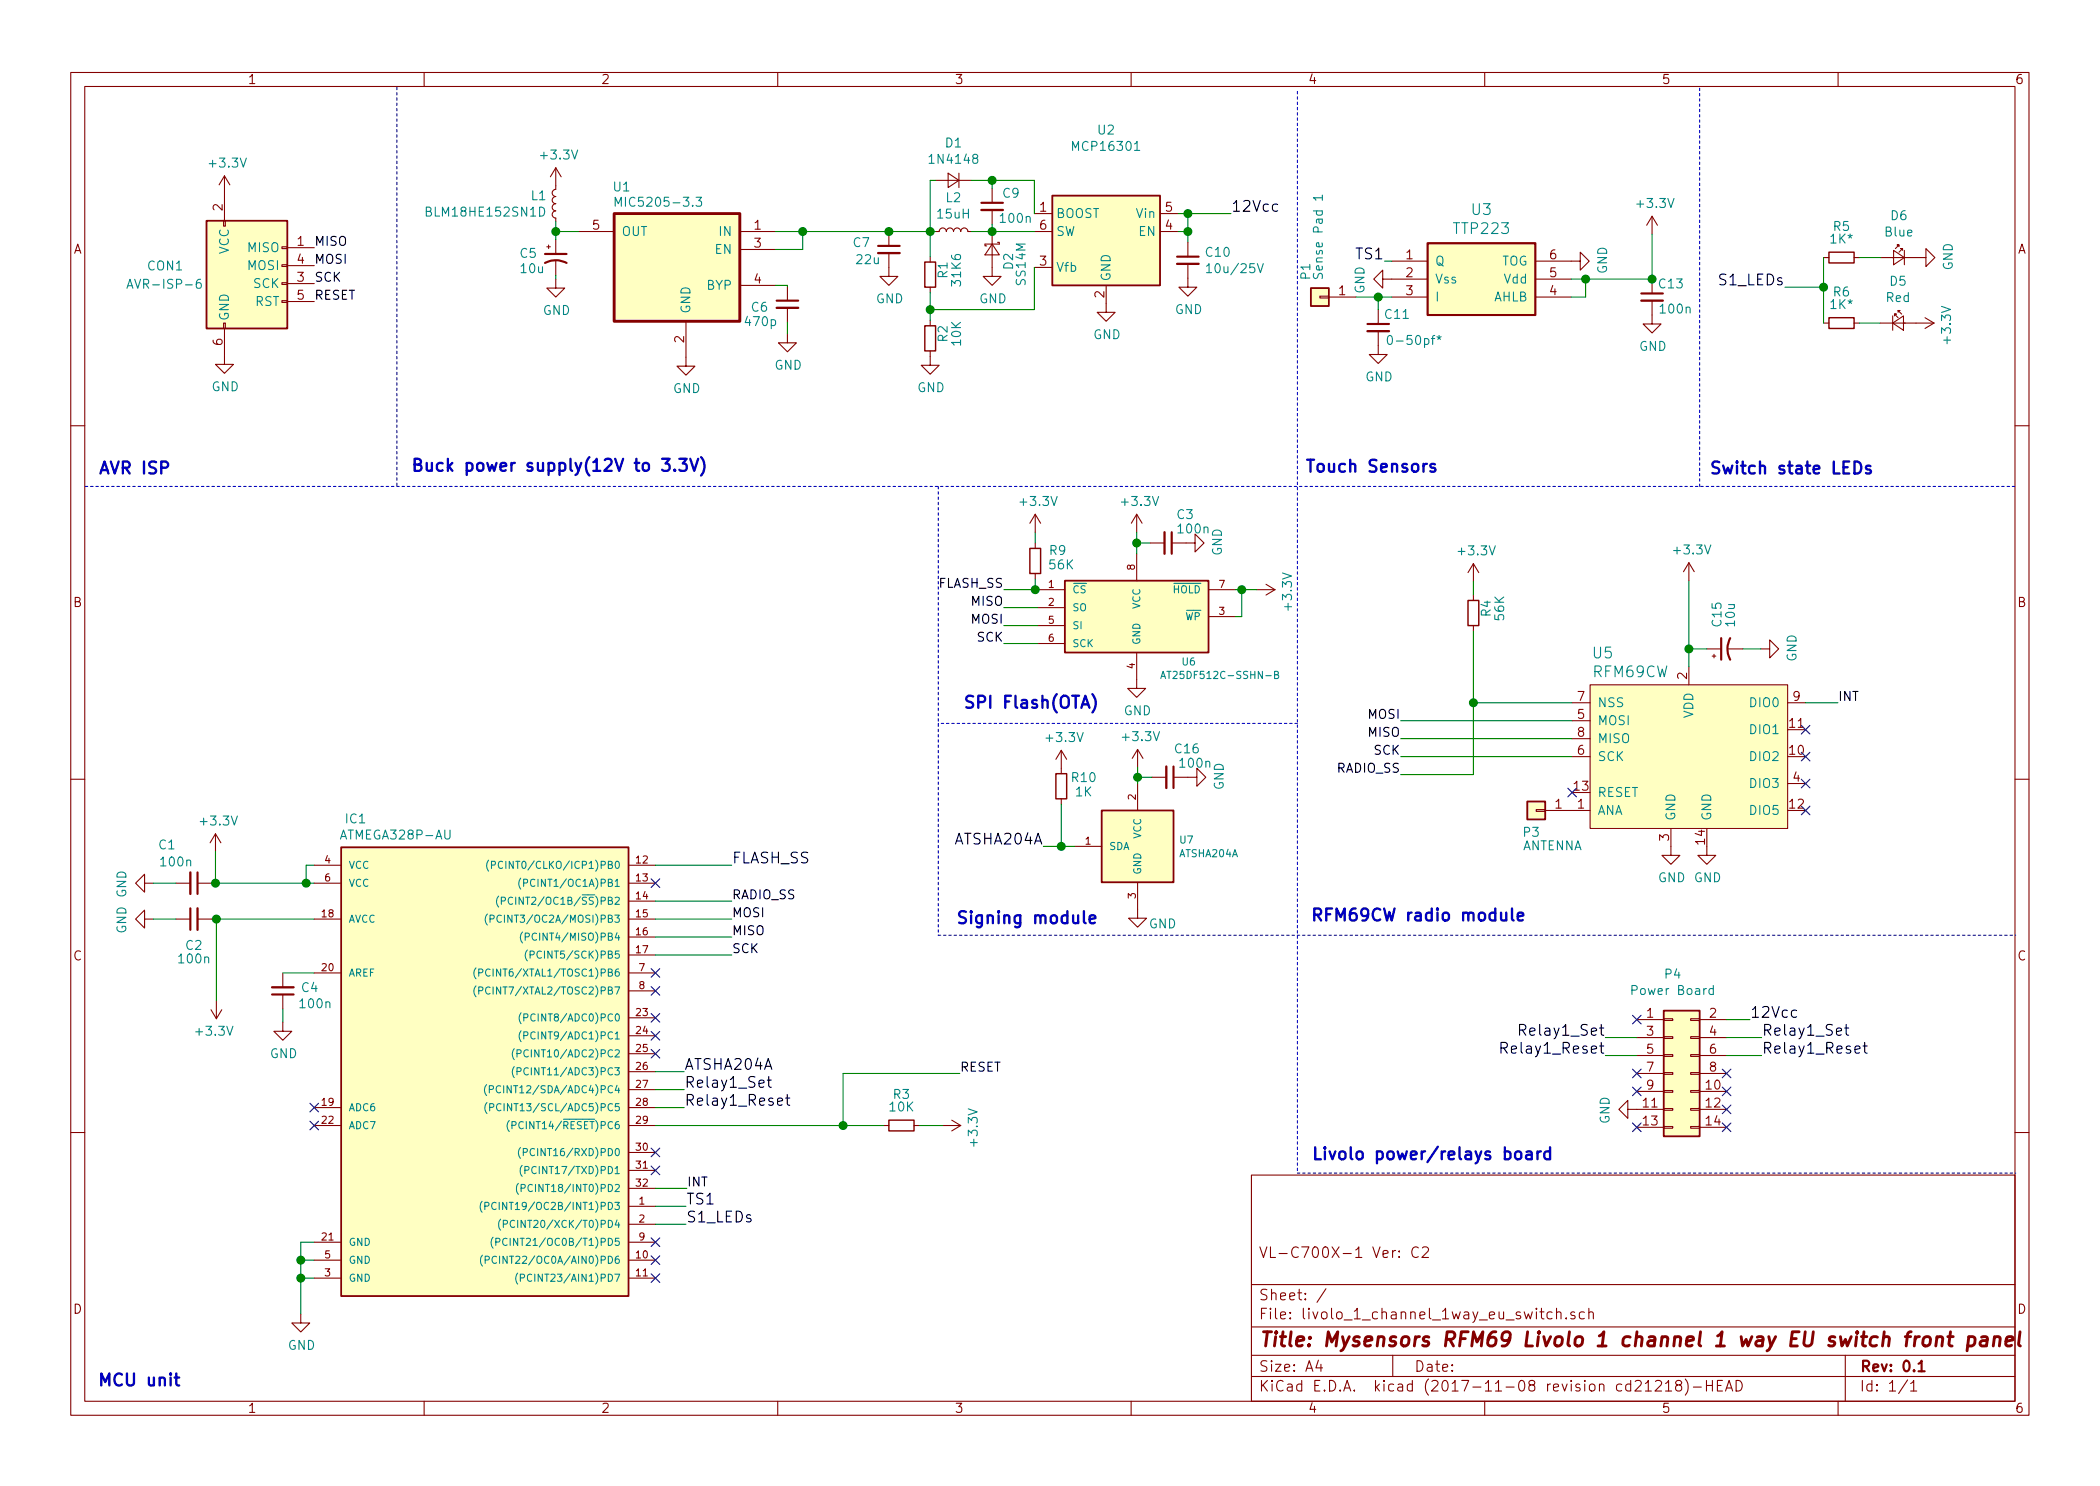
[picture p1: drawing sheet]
EESchema Schematic File Version 4
EELAYER 26 0
EELAYER END
$Descr A4 11693 8268
encoding utf-8
Sheet 1 1
Title "Mysensors RFM69 Livolo 1 channel 1 way EU switch front panel"
Date ""
Rev "0.1"
Comp ""
Comment1 "VL-C700X-1 Ver: C2"
Comment2 ""
Comment3 ""
Comment4 ""
$EndDescr
$Comp
L livolo_1_channel_1way_eu_switch-archive:ATMEGA328P-AU IC1
U 1 1
P 2650 5910
F 0 "IC1" H 1980 7270 50  0000 C CNN
F 1 "ATMEGA328P-AU" H 2205 7180 50  0000 C CNN
F 2 "Housings_QFP:TQFP-32_7x7mm_Pitch0.8mm" H 2700 7185 50  0001 C CIN
F 3 "" H 2650 5910 50  0000 C CNN
	1    2650 5910
	1    0    0    -1  
$EndComp
$Comp
L livolo_1_channel_1way_eu_switch-archive:C_Small C4
U 1 1
P 1575 5510
F 0 "C4" H 1425 5495 50  0000 C CNN
F 1 "100n" H 1395 5585 50  0000 C CNN
F 2 "Capacitors_SMD:C_0402" H 1667 5419 50  0001 L CNN
F 3 "http://www.farnell.com/datasheets/1870456.pdf" H 1575 5510 50  0001 C CNN
F 4 "MC0402X104K250CT" H 1575 5510 60  0001 C CNN "Part No"
F 5 "X5R/25V" H 1575 5510 60  0001 C CNN "Rating"
F 6 "Multicomp" H 1575 5510 60  0001 C CNN "Vendor"
	1    1575 5510
	-1   0    0    1   
$EndComp
$Comp
L livolo_1_channel_1way_eu_switch-archive:GND #PWR01
U 1 1
P 1575 5685
F 0 "#PWR01" H 1575 5435 50  0001 C CNN
F 1 "GND" H 1580 5512 50  0000 C CNN
F 2 "" H 1575 5685 50  0000 C CNN
F 3 "" H 1575 5685 50  0000 C CNN
	1    1575 5685
	1    0    0    -1  
$EndComp
$Comp
L livolo_1_channel_1way_eu_switch-archive:C_Small C2
U 1 1
P 1080 5110
F 0 "C2" V 930 5110 50  0000 C CNN
F 1 "100n" V 855 5110 50  0000 C CNN
F 2 "Capacitors_SMD:C_0402" H 1172 5019 50  0001 L CNN
F 3 "http://www.farnell.com/datasheets/1870456.pdf" H 1080 5110 50  0001 C CNN
F 4 "MC0402X104K250CT" V 1080 5110 60  0001 C CNN "Part No"
F 5 "X5R/25V" V 1080 5110 60  0001 C CNN "Rating"
F 6 "Multicomp" V 1080 5110 60  0001 C CNN "Vendor"
	1    1080 5110
	0    -1   -1   0   
$EndComp
$Comp
L livolo_1_channel_1way_eu_switch-archive:C_Small C1
U 1 1
P 1080 4910
F 0 "C1" V 865 4760 50  0000 C CNN
F 1 "100n" V 960 4810 50  0000 C CNN
F 2 "Capacitors_SMD:C_0402" H 1172 4819 50  0001 L CNN
F 3 "http://www.farnell.com/datasheets/1870456.pdf" H 1080 4910 50  0001 C CNN
F 4 "MC0402X104K250CT" V 1080 4910 60  0001 C CNN "Part No"
F 5 "X5R/25V" V 1080 4910 60  0001 C CNN "Rating"
F 6 "Multicomp" V 1080 4910 60  0001 C CNN "Vendor"
	1    1080 4910
	0    1    1    0   
$EndComp
$Comp
L livolo_1_channel_1way_eu_switch-archive:GND #PWR02
U 1 1
P 855 4910
F 0 "#PWR02" H 855 4660 50  0001 C CNN
F 1 "GND" H 860 4737 50  0000 C CNN
F 2 "" H 855 4910 50  0000 C CNN
F 3 "" H 855 4910 50  0000 C CNN
	1    855  4910
	0    1    1    0   
$EndComp
$Comp
L livolo_1_channel_1way_eu_switch-archive:GND #PWR03
U 1 1
P 855 5110
F 0 "#PWR03" H 855 4860 50  0001 C CNN
F 1 "GND" H 860 4937 50  0000 C CNN
F 2 "" H 855 5110 50  0000 C CNN
F 3 "" H 855 5110 50  0000 C CNN
	1    855  5110
	0    1    1    0   
$EndComp
$Comp
L livolo_1_channel_1way_eu_switch-archive:GND #PWR04
U 1 1
P 1675 7310
F 0 "#PWR04" H 1675 7060 50  0001 C CNN
F 1 "GND" H 1680 7137 50  0000 C CNN
F 2 "" H 1675 7310 50  0000 C CNN
F 3 "" H 1675 7310 50  0000 C CNN
	1    1675 7310
	1    0    0    -1  
$EndComp
$Comp
L livolo_1_channel_1way_eu_switch-archive:R_Small R3
U 1 1
P 5020 6260
F 0 "R3" V 4845 6260 50  0000 C CNN
F 1 "10K" V 4915 6260 50  0000 C CNN
F 2 "Resistors_SMD:R_0603_HandSoldering" V 4916 6260 50  0001 C CNN
F 3 "http://www.farnell.com/datasheets/2007183.pdf" H 5020 6260 50  0001 C CNN
F 4 "CRGH0603J10K" V 5020 6260 60  0001 C CNN "Part No"
F 5 "50V/200mW" V 5020 6260 60  0001 C CNN "Rating"
F 6 "TE Connectivity" V 5020 6260 60  0001 C CNN "Vendor"
	1    5020 6260
	0    1    1    0   
$EndComp
Text Label 4075 5010 0    50   ~ 0
RADIO_SS
Text Label 4075 5110 0    50   ~ 0
MOSI
Text Label 4075 5210 0    50   ~ 0
MISO
Text Label 4075 5310 0    50   ~ 0
SCK
Text Label 3825 6610 0    50   ~ 0
INT
$Comp
L livolo_1_channel_1way_eu_switch-archive:GND #PWR05
U 1 1
P 9305 4705
F 0 "#PWR05" H 9305 4455 50  0001 C CNN
F 1 "GND" H 9310 4532 50  0000 C CNN
F 2 "" H 9305 4705 50  0000 C CNN
F 3 "" H 9305 4705 50  0000 C CNN
	1    9305 4705
	1    0    0    -1  
$EndComp
$Comp
L livolo_1_channel_1way_eu_switch-archive:GND #PWR06
U 1 1
P 9505 4705
F 0 "#PWR06" H 9505 4455 50  0001 C CNN
F 1 "GND" H 9510 4532 50  0000 C CNN
F 2 "" H 9505 4705 50  0000 C CNN
F 3 "" H 9505 4705 50  0000 C CNN
	1    9505 4705
	1    0    0    -1  
$EndComp
Text Label 7800 4005 2    50   ~ 0
MOSI
Text Label 7800 4105 2    50   ~ 0
MISO
Text Label 7800 4205 2    50   ~ 0
SCK
Text Label 10235 3905 0    50   ~ 0
INT
Text Label 7800 4305 2    50   ~ 0
RADIO_SS
$Comp
L livolo_1_channel_1way_eu_switch-archive:Conn_01x01 P3
U 1 1
P 8555 4505
F 0 "P3" H 8635 4630 50  0000 R CNN
F 1 "ANTENNA" H 8630 4705 50  0000 R CNN
F 2 "Wire_Pads:SolderWirePad_single_0-8mmDrill" V 8383 4417 50  0001 R CNN
F 3 "" H 8555 4505 50  0000 C CNN
	1    8555 4505
	-1   0    0    1   
$EndComp
$Comp
L livolo_1_channel_1way_eu_switch-archive:R_Small R4
U 1 1
P 8205 3405
F 0 "R4" V 8130 3380 50  0000 C CNN
F 1 "56K" V 8055 3380 50  0000 C CNN
F 2 "Resistors_SMD:R_0603_HandSoldering" V 8101 3405 50  0001 C CNN
F 3 "http://www.farnell.com/datasheets/2007183.pdf" H 8205 3405 50  0001 C CNN
F 4 "CRGH0603J10K" V 8205 3405 60  0001 C CNN "Part No"
F 5 "50V/200mW" V 8205 3405 60  0001 C CNN "Rating"
F 6 "TE Connectivity" V 8205 3405 60  0001 C CNN "Vendor"
	1    8205 3405
	-1   0    0    1   
$EndComp
$Comp
L livolo_1_channel_1way_eu_switch-archive:+3.3V #PWR07
U 1 1
P 9405 3225
F 0 "#PWR07" H 9405 3075 50  0001 C CNN
F 1 "+3.3V" H 9420 3398 50  0000 C CNN
F 2 "" H 9405 3225 50  0000 C CNN
F 3 "" H 9405 3225 50  0000 C CNN
	1    9405 3225
	1    0    0    -1  
$EndComp
$Comp
L livolo_1_channel_1way_eu_switch-archive:GND #PWR08
U 1 1
P 9805 3605
F 0 "#PWR08" H 9805 3355 50  0001 C CNN
F 1 "GND" H 9810 3432 50  0000 C CNN
F 2 "" H 9805 3605 50  0000 C CNN
F 3 "" H 9805 3605 50  0000 C CNN
	1    9805 3605
	0    -1   -1   0   
$EndComp
Text Notes 7295 5135 0    67   ~ 13
RFM69CW radio module
Text Notes 7300 6465 0    67   ~ 13
Livolo power/relays board
NoConn ~ 1750 6160
NoConn ~ 1750 6260
Text Notes 545  2645 0    67   ~ 13
AVR ISP
Text Notes 540  7725 0    67   ~ 13
MCU unit
Text Notes 9515 2645 0    67   ~ 13
Switch state LEDs
$Comp
L livolo_1_channel_1way_eu_switch-archive:+3.3V #PWR09
U 1 1
P 5250 6260
F 0 "#PWR09" H 5250 6110 50  0001 C CNN
F 1 "+3.3V" H 5265 6433 50  0000 C CNN
F 2 "" H 5250 6260 50  0000 C CNN
F 3 "" H 5250 6260 50  0000 C CNN
	1    5250 6260
	0    1    1    0   
$EndComp
$Comp
L livolo_1_channel_1way_eu_switch-archive:AVR-ISP-6 CON1
U 1 1
P 1350 1570
F 0 "CON1" H 920 1670 50  0000 C CNN
F 1 "AVR-ISP-6" H 700 1540 50  0000 L BNN
F 2 "myfootprints:AVR_ISP_SMT_Small_02x03" V 830 1610 50  0001 C CNN
F 3 "" H 1325 1570 50  0000 C CNN
F 4 "noload" H 1350 1570 60  0001 C CNN "Value"
	1    1350 1570
	1    0    0    -1  
$EndComp
Text Label 1750 1370 0    50   ~ 0
MISO
Text Label 1750 1570 0    50   ~ 0
SCK
Text Label 5345 5970 0    50   ~ 0
RESET
Text Label 1750 1670 0    50   ~ 0
RESET
$Comp
L livolo_1_channel_1way_eu_switch-archive:+3.3V #PWR010
U 1 1
P 1250 1070
F 0 "#PWR010" H 1250 920 50  0001 C CNN
F 1 "+3.3V" H 1265 1243 50  0000 C CNN
F 2 "" H 1250 1070 50  0000 C CNN
F 3 "" H 1250 1070 50  0000 C CNN
	1    1250 1070
	1    0    0    -1  
$EndComp
Text Label 1750 1470 0    50   ~ 0
MOSI
$Comp
L livolo_1_channel_1way_eu_switch-archive:GND #PWR011
U 1 1
P 1250 1970
F 0 "#PWR011" H 1250 1720 50  0001 C CNN
F 1 "GND" H 1255 1797 50  0000 C CNN
F 2 "" H 1250 1970 50  0000 C CNN
F 3 "" H 1250 1970 50  0000 C CNN
	1    1250 1970
	1    0    0    -1  
$EndComp
$Comp
L livolo_1_channel_1way_eu_switch-archive:+3.3V #PWR012
U 1 1
P 8205 3230
F 0 "#PWR012" H 8205 3080 50  0001 C CNN
F 1 "+3.3V" H 8220 3403 50  0000 C CNN
F 2 "" H 8205 3230 50  0000 C CNN
F 3 "" H 8205 3230 50  0000 C CNN
	1    8205 3230
	1    0    0    -1  
$EndComp
$Comp
L livolo_1_channel_1way_eu_switch-archive:+3.3V #PWR013
U 1 1
P 1200 4735
F 0 "#PWR013" H 1200 4585 50  0001 C CNN
F 1 "+3.3V" H 1215 4908 50  0000 C CNN
F 2 "" H 1200 4735 50  0000 C CNN
F 3 "" H 1200 4735 50  0000 C CNN
	1    1200 4735
	1    0    0    -1  
$EndComp
$Comp
L livolo_1_channel_1way_eu_switch-archive:+3.3V #PWR014
U 1 1
P 1205 5565
F 0 "#PWR014" H 1205 5415 50  0001 C CNN
F 1 "+3.3V" H 1220 5738 50  0000 C CNN
F 2 "" H 1205 5565 50  0000 C CNN
F 3 "" H 1205 5565 50  0000 C CNN
	1    1205 5565
	-1   0    0    1   
$EndComp
$Comp
L livolo_1_channel_1way_eu_switch-archive:+3.3V #PWR015
U 1 1
P 3095 1025
F 0 "#PWR015" H 3095 875 50  0001 C CNN
F 1 "+3.3V" H 3110 1198 50  0000 C CNN
F 2 "" H 3095 1025 50  0000 C CNN
F 3 "" H 3095 1025 50  0000 C CNN
	1    3095 1025
	1    0    0    -1  
$EndComp
Text Notes 2285 2630 0    67   ~ 13
Buck power supply(12V to 3.3V)
$Comp
L livolo_1_channel_1way_eu_switch-archive:MIC5205-3.3YM5TR U1
U 1 1
P 3720 1480
F 0 "U1" H 3925 1930 50  0000 L CNN
F 1 "MIC5205-3.3" H 3520 1845 50  0000 L CNN
F 2 "TO_SOT_Packages_SMD:SOT-23-5" H 3720 1630 50  0001 C CNN
F 3 "http://www.farnell.com/datasheets/29605.pdf" H 3720 1630 50  0001 C CNN
F 4 "MIC5205-3.3YM5-TR" H 3720 1480 60  0001 C CNN "Part No"
F 5 "3.3V/150mA" H 3720 1480 60  0001 C CNN "Rating"
F 6 "Microchip" H 3720 1480 60  0001 C CNN "Vendor"
	1    3720 1480
	-1   0    0    -1  
$EndComp
$Comp
L livolo_1_channel_1way_eu_switch-archive:C_Small C6
U 1 1
P 4385 1685
F 0 "C6" H 4230 1670 50  0000 C CNN
F 1 "470p" H 4235 1590 50  0000 C CNN
F 2 "Capacitors_SMD:C_0603_HandSoldering" H 4477 1594 50  0001 L CNN
F 3 "http://www.farnell.com/datasheets/1870456.pdf" H 4385 1685 50  0001 C CNN
F 4 "MC0603B103K250CT" H 4385 1685 60  0001 C CNN "Part No"
F 5 "X7R/25V" H 4385 1685 60  0001 C CNN "Rating"
F 6 "Multicomp" H 4385 1685 60  0001 C CNN "Vendor"
	1    4385 1685
	1    0    0    -1  
$EndComp
$Comp
L livolo_1_channel_1way_eu_switch-archive:GND #PWR016
U 1 1
P 4385 1850
F 0 "#PWR016" H 4385 1600 50  0001 C CNN
F 1 "GND" H 4390 1677 50  0000 C CNN
F 2 "" H 4385 1850 50  0000 C CNN
F 3 "" H 4385 1850 50  0000 C CNN
	1    4385 1850
	1    0    0    -1  
$EndComp
$Comp
L livolo_1_channel_1way_eu_switch-archive:GND #PWR017
U 1 1
P 3820 1980
F 0 "#PWR017" H 3820 1730 50  0001 C CNN
F 1 "GND" H 3825 1807 50  0000 C CNN
F 2 "" H 3820 1980 50  0000 C CNN
F 3 "" H 3820 1980 50  0000 C CNN
	1    3820 1980
	1    0    0    -1  
$EndComp
$Comp
L livolo_1_channel_1way_eu_switch-archive:GND #PWR018
U 1 1
P 3095 1545
F 0 "#PWR018" H 3095 1295 50  0001 C CNN
F 1 "GND" H 3100 1372 50  0000 C CNN
F 2 "" H 3095 1545 50  0000 C CNN
F 3 "" H 3095 1545 50  0000 C CNN
	1    3095 1545
	1    0    0    -1  
$EndComp
$Comp
L livolo_1_channel_1way_eu_switch-archive:Conn_02x07_Odd_Even P4
U 1 1
P 9315 5970
F 0 "P4" H 9315 6525 50  0000 C CNN
F 1 "Power Board" H 9315 6434 50  0000 C CNN
F 2 "Pin_Headers:Pin_Header_Straight_2x07_Pitch2.00mm" H 9315 6343 50  0001 C CNN
F 3 "http://www.tme.eu/ro/Document/dd1ceac14413aeeec818bc9967f247e1/zl262-dg.pdf" H 9315 4770 50  0001 C CNN
F 4 "ZL262-14DG" H 9315 5970 60  0001 C CNN "Part No"
F 5 "Ninigi" H 9315 5970 60  0001 C CNN "Vendor"
	1    9315 5970
	1    0    0    -1  
$EndComp
$Comp
L livolo_1_channel_1way_eu_switch-archive:MCP16301 U2
U 1 1
P 6160 1280
F 0 "U2" H 6160 1847 50  0000 C CNN
F 1 "MCP16301" H 6160 1756 50  0000 C CNN
F 2 "TO_SOT_Packages_SMD:SOT-23-6" H 6160 780 50  0001 C CNN
F 3 "http://www.farnell.com/datasheets/2129968.pdf" H 5860 1830 50  0001 C CNN
F 4 "MCP16301T-I/CHY" H 6160 1280 60  0001 C CNN "Part No"
F 5 "4-30V/3.3V/600mA" H 6160 1280 60  0001 C CNN "Rating"
F 6 "Microchip" H 6160 1280 60  0001 C CNN "Vendor"
	1    6160 1280
	-1   0    0    -1  
$EndComp
$Comp
L livolo_1_channel_1way_eu_switch-archive:GND #PWR019
U 1 1
P 6160 1680
F 0 "#PWR019" H 6160 1430 50  0001 C CNN
F 1 "GND" H 6165 1507 50  0000 C CNN
F 2 "" H 6160 1680 50  0000 C CNN
F 3 "" H 6160 1680 50  0000 C CNN
	1    6160 1680
	1    0    0    -1  
$EndComp
$Comp
L livolo_1_channel_1way_eu_switch-archive:L_Small L2
U 1 1
P 5310 1280
F 0 "L2" V 5495 1280 50  0000 C CNN
F 1 "15uH" V 5404 1280 50  0000 C CNN
F 2 "myfootprints:VLCF4020T-150MR68" H 5310 1280 50  0001 C CNN
F 3 "http://www.farnell.com/datasheets/2041203.pdf" H 5310 1280 50  0001 C CNN
F 4 "VLCF4020T-150MR68" V 5310 1280 60  0001 C CNN "Part No"
F 5 "1A" V 5310 1280 60  0001 C CNN "Rating"
F 6 "TDK" V 5310 1280 60  0001 C CNN "Vendor"
	1    5310 1280
	0    -1   -1   0   
$EndComp
$Comp
L livolo_1_channel_1way_eu_switch-archive:D_Schottky_Small D2
U 1 1
P 5525 1380
F 0 "D2" H 5540 1475 50  0000 L CNN
F 1 "SS14M" H 5480 1545 50  0000 L CNN
F 2 "myfootprints:SS14M" V 5525 1380 50  0001 C CNN
F 3 "http://www.farnell.com/datasheets/1692176.pdf" H 5525 1380 50  0001 C CNN
F 4 "SS14M" H 5525 1380 60  0001 C CNN "Part No"
F 5 "40V/1A" H 5525 1380 60  0001 C CNN "Rating"
F 6 "Taiwan Semiconductor" H 5525 1380 60  0001 C CNN "Vendor"
	1    5525 1380
	0    1    1    0   
$EndComp
$Comp
L livolo_1_channel_1way_eu_switch-archive:D_Small D1
U 1 1
P 5310 995
F 0 "D1" H 5310 790 50  0000 C CNN
F 1 "1N4148" H 5310 881 50  0000 C CNN
F 2 "Diodes_SMD:SOD-123" V 5310 995 50  0001 C CNN
F 3 "http://www.farnell.com/datasheets/2099776.pdf" H 5310 995 50  0001 C CNN
F 4 "1N4148W-7-F" H 5310 995 60  0001 C CNN "Part No"
F 5 "100V/300mA" H 5310 995 60  0001 C CNN "Rating"
F 6 "Diodes Inc." H 5310 995 60  0001 C CNN "Vendor"
	1    5310 995 
	-1   0    0    1   
$EndComp
$Comp
L livolo_1_channel_1way_eu_switch-archive:R_Small R2
U 1 1
P 5180 1875
F 0 "R2" V 5105 1850 50  0000 C CNN
F 1 "10K" V 5030 1850 50  0000 C CNN
F 2 "Resistors_SMD:R_0603_HandSoldering" V 5076 1875 50  0001 C CNN
F 3 "http://www.farnell.com/datasheets/2007183.pdf" H 5180 1875 50  0001 C CNN
F 4 "CRGH0603J10K" V 5180 1875 60  0001 C CNN "Part No"
F 5 "50V/200mW" V 5180 1875 60  0001 C CNN "Rating"
F 6 "TE Connectivity" V 5180 1875 60  0001 C CNN "Vendor"
	1    5180 1875
	-1   0    0    1   
$EndComp
$Comp
L livolo_1_channel_1way_eu_switch-archive:R_Small R1
U 1 1
P 5180 1520
F 0 "R1" V 5105 1495 50  0000 C CNN
F 1 "31K6" V 5030 1495 50  0000 C CNN
F 2 "Resistors_SMD:R_0603_HandSoldering" V 5076 1520 50  0001 C CNN
F 3 "http://www.farnell.com/datasheets/1849611.pdf" H 5180 1520 50  0001 C CNN
F 4 "MCWR06X3162FTL" V 5180 1520 60  0001 C CNN "Part No"
F 5 "50V/200mW" V 5180 1520 60  0001 C CNN "Rating"
F 6 "Multicomp" V 5180 1520 60  0001 C CNN "Vendor"
	1    5180 1520
	-1   0    0    1   
$EndComp
$Comp
L livolo_1_channel_1way_eu_switch-archive:C_Small C9
U 1 1
P 5525 1140
F 0 "C9" H 5630 1215 50  0000 C CNN
F 1 "100n" H 5655 1075 50  0000 C CNN
F 2 "Capacitors_SMD:C_0603_HandSoldering" H 5617 1049 50  0001 L CNN
F 3 "http://www.farnell.com/datasheets/1901289.pdf" H 5525 1140 50  0001 C CNN
F 4 "MC0603B104K250CT" H 5525 1140 60  0001 C CNN "Part No"
F 5 "X7R/25V" H 5525 1140 60  0001 C CNN "Rating"
F 6 "Multicomp" H 5525 1140 60  0001 C CNN "Vendor"
	1    5525 1140
	1    0    0    -1  
$EndComp
$Comp
L livolo_1_channel_1way_eu_switch-archive:GND #PWR020
U 1 1
P 5525 1480
F 0 "#PWR020" H 5525 1230 50  0001 C CNN
F 1 "GND" H 5530 1307 50  0000 C CNN
F 2 "" H 5525 1480 50  0000 C CNN
F 3 "" H 5525 1480 50  0000 C CNN
	1    5525 1480
	1    0    0    -1  
$EndComp
$Comp
L livolo_1_channel_1way_eu_switch-archive:GND #PWR021
U 1 1
P 5180 1975
F 0 "#PWR021" H 5180 1725 50  0001 C CNN
F 1 "GND" H 5185 1802 50  0000 C CNN
F 2 "" H 5180 1975 50  0000 C CNN
F 3 "" H 5180 1975 50  0000 C CNN
	1    5180 1975
	1    0    0    -1  
$EndComp
$Comp
L livolo_1_channel_1way_eu_switch-archive:GND #PWR022
U 1 1
P 4950 1480
F 0 "#PWR022" H 4950 1230 50  0001 C CNN
F 1 "GND" H 4955 1307 50  0000 C CNN
F 2 "" H 4950 1480 50  0000 C CNN
F 3 "" H 4950 1480 50  0000 C CNN
	1    4950 1480
	1    0    0    -1  
$EndComp
$Comp
L livolo_1_channel_1way_eu_switch-archive:GND #PWR023
U 1 1
P 6615 1540
F 0 "#PWR023" H 6615 1290 50  0001 C CNN
F 1 "GND" H 6620 1367 50  0000 C CNN
F 2 "" H 6615 1540 50  0000 C CNN
F 3 "" H 6615 1540 50  0000 C CNN
	1    6615 1540
	1    0    0    -1  
$EndComp
Text Label 6855 1180 0    60   ~ 0
12Vcc
$Comp
L livolo_1_channel_1way_eu_switch-archive:LED_Small D6
U 1 1
P 10575 1425
F 0 "D6" H 10575 1660 50  0000 C CNN
F 1 "Blue" H 10575 1569 50  0000 C CNN
F 2 "Diodes_SMD:D_0603" V 10575 1425 50  0001 C CNN
F 3 "http://www.tme.eu/ro/Document/2ff6cd49d353fcb76ded3ea208e0eb10/OSXX0603C1E.pdf" V 10575 1425 50  0001 C CNN
F 4 "OSB50603C1E" H 10575 1425 60  0001 C CNN "Part No"
F 5 "2.5-3.4V/5mA" H 10575 1425 60  0001 C CNN "Rating"
F 6 "Optosupply" H 10575 1425 60  0001 C CNN "Vendor"
	1    10575 1425
	-1   0    0    -1  
$EndComp
$Comp
L livolo_1_channel_1way_eu_switch-archive:LED_Small D5
U 1 1
P 10570 1790
F 0 "D5" H 10570 2025 50  0000 C CNN
F 1 "Red" H 10570 1934 50  0000 C CNN
F 2 "Diodes_SMD:D_0603" V 10570 1790 50  0001 C CNN
F 3 "http://www.tme.eu/ro/Document/2ff6cd49d353fcb76ded3ea208e0eb10/OSXX0603C1E.pdf" V 10570 1790 50  0001 C CNN
F 4 "OSR50603C1E" H 10570 1790 60  0001 C CNN "Part No"
F 5 "1.6-2.4V/5mA" H 10570 1790 60  0001 C CNN "Rating"
F 6 "Optosupply" H 10570 1790 60  0001 C CNN "Vendor"
	1    10570 1790
	1    0    0    -1  
$EndComp
$Comp
L livolo_1_channel_1way_eu_switch-archive:TTP223 U3
U 1 1
P 8250 1545
F 0 "U3" H 8250 1935 60  0000 C CNN
F 1 "TTP223" H 8250 1829 60  0000 C CNN
F 2 "TO_SOT_Packages_SMD:SOT-23-6" H 7750 1645 60  0001 C CNN
F 3 "http://www.coldtears-electronics.com/images/TTP223.pdf" H 7750 1645 60  0001 C CNN
F 4 "Tontek" H 8250 1545 60  0001 C CNN "Vendor"
	1    8250 1545
	1    0    0    -1  
$EndComp
$Comp
L livolo_1_channel_1way_eu_switch-archive:Conn_01x01 P1
U 1 1
P 7350 1645
F 0 "P1" V 7425 1555 50  0000 R CNN
F 1 "Sense Pad 1" V 7355 1555 50  0000 R CNN
F 2 "myfootprints:touch_pad_16mm" V 7178 1557 50  0001 R CNN
F 3 "" H 7350 1645 50  0000 C CNN
	1    7350 1645
	-1   0    0    1   
$EndComp
$Comp
L livolo_1_channel_1way_eu_switch-archive:C_Small C11
U 1 1
P 7675 1815
F 0 "C11" H 7780 1890 50  0000 C CNN
F 1 "0-50pf*" H 7875 1745 50  0000 C CNN
F 2 "Capacitors_SMD:C_0603_HandSoldering" H 7767 1724 50  0001 L CNN
F 3 "http://www.farnell.com/datasheets/1825496.pdf" H 7675 1815 50  0001 C CNN
F 4 "MCMT18N100F250CT" H 7675 1815 60  0001 C CNN "Part No"
F 5 "C0G/25V" H 7675 1815 60  0001 C CNN "Rating"
F 6 "Multicomp" H 7675 1815 60  0001 C CNN "Vendor"
	1    7675 1815
	1    0    0    -1  
$EndComp
$Comp
L livolo_1_channel_1way_eu_switch-archive:C_Small C13
U 1 1
P 9200 1645
F 0 "C13" H 9305 1720 50  0000 C CNN
F 1 "100n" H 9330 1580 50  0000 C CNN
F 2 "Capacitors_SMD:C_0603_HandSoldering" H 9292 1554 50  0001 L CNN
F 3 "http://www.farnell.com/datasheets/1901289.pdf" H 9200 1645 50  0001 C CNN
F 4 "MC0603B104K250CT" H 9200 1645 60  0001 C CNN "Part No"
F 5 "X7R/25V" H 9200 1645 60  0001 C CNN "Rating"
F 6 "Multicomp" H 9200 1645 60  0001 C CNN "Vendor"
	1    9200 1645
	1    0    0    -1  
$EndComp
$Comp
L livolo_1_channel_1way_eu_switch-archive:GND #PWR024
U 1 1
P 9200 1745
F 0 "#PWR024" H 9200 1495 50  0001 C CNN
F 1 "GND" H 9205 1572 50  0000 C CNN
F 2 "" H 9200 1745 50  0000 C CNN
F 3 "" H 9200 1745 50  0000 C CNN
	1    9200 1745
	1    0    0    -1  
$EndComp
$Comp
L livolo_1_channel_1way_eu_switch-archive:GND #PWR025
U 1 1
P 7750 1545
F 0 "#PWR025" H 7750 1295 50  0001 C CNN
F 1 "GND" H 7755 1372 50  0000 C CNN
F 2 "" H 7750 1545 50  0000 C CNN
F 3 "" H 7750 1545 50  0000 C CNN
	1    7750 1545
	0    1    1    0   
$EndComp
$Comp
L livolo_1_channel_1way_eu_switch-archive:+3.3V #PWR026
U 1 1
P 9200 1295
F 0 "#PWR026" H 9200 1145 50  0001 C CNN
F 1 "+3.3V" H 9215 1468 50  0000 C CNN
F 2 "" H 9200 1295 50  0000 C CNN
F 3 "" H 9200 1295 50  0000 C CNN
	1    9200 1295
	1    0    0    -1  
$EndComp
NoConn ~ 3650 5410
NoConn ~ 3650 5510
$Comp
L livolo_1_channel_1way_eu_switch-archive:R_Small R5
U 1 1
P 10255 1425
F 0 "R5" V 10080 1425 50  0000 C CNN
F 1 "1K*" V 10150 1425 50  0000 C CNN
F 2 "Resistors_SMD:R_0603_HandSoldering" V 10151 1425 50  0001 C CNN
F 3 "http://www.farnell.com/datasheets/1849611.pdf" H 10255 1425 50  0001 C CNN
F 4 "MCWR06X1001FTL" V 10255 1425 60  0001 C CNN "Part No"
F 5 "50V/100mW" V 10255 1425 60  0001 C CNN "Rating"
F 6 "Multicomp" V 10255 1425 60  0001 C CNN "Vendor"
	1    10255 1425
	0    1    1    0   
$EndComp
$Comp
L livolo_1_channel_1way_eu_switch-archive:R_Small R6
U 1 1
P 10255 1790
F 0 "R6" V 10080 1790 50  0000 C CNN
F 1 "1K*" V 10150 1790 50  0000 C CNN
F 2 "Resistors_SMD:R_0603_HandSoldering" V 10151 1790 50  0001 C CNN
F 3 "http://www.farnell.com/datasheets/1849611.pdf" H 10255 1790 50  0001 C CNN
F 4 "MCWR06X1001FTL" V 10255 1790 60  0001 C CNN "Part No"
F 5 "50V/100mW" V 10255 1790 60  0001 C CNN "Rating"
F 6 "Multicomp" V 10255 1790 60  0001 C CNN "Vendor"
	1    10255 1790
	0    1    1    0   
$EndComp
$Comp
L livolo_1_channel_1way_eu_switch-archive:RFM69CW U5
U 1 1
P 9405 4155
F 0 "U5" H 8925 4685 60  0000 C CNN
F 1 "RFM69CW" H 9080 4580 60  0000 C CNN
F 2 "myfootprints:RFM69CW" H 9405 4155 60  0001 C CNN
F 3 "http://www.hoperf.com/upload/rf/RFM69CW-V1.1.pdf" H 9405 4155 60  0001 C CNN
F 4 "RFM69CW" H 9405 4155 60  0001 C CNN "Part No"
F 5 "3.3V/868MHz" H 9405 4155 60  0001 C CNN "Rating"
F 6 "HopeRF" H 9405 4155 60  0001 C CNN "Vendor"
	1    9405 4155
	1    0    0    -1  
$EndComp
NoConn ~ 8755 4405
NoConn ~ 10055 4055
NoConn ~ 10055 4205
NoConn ~ 10055 4355
NoConn ~ 10055 4505
Text Label 9745 5670 0    60   ~ 0
12Vcc
$Comp
L livolo_1_channel_1way_eu_switch-archive:GND #PWR027
U 1 1
P 9115 6170
F 0 "#PWR027" H 9115 5920 50  0001 C CNN
F 1 "GND" H 9120 5997 50  0000 C CNN
F 2 "" H 9115 6170 50  0000 C CNN
F 3 "" H 9115 6170 50  0000 C CNN
	1    9115 6170
	0    1    1    0   
$EndComp
NoConn ~ 9115 5670
NoConn ~ 9115 5970
$Comp
L livolo_1_channel_1way_eu_switch-archive:GND #PWR028
U 1 1
P 10675 1425
F 0 "#PWR028" H 10675 1175 50  0001 C CNN
F 1 "GND" H 10680 1252 50  0000 C CNN
F 2 "" H 10675 1425 50  0000 C CNN
F 3 "" H 10675 1425 50  0000 C CNN
	1    10675 1425
	0    -1   -1   0   
$EndComp
$Comp
L livolo_1_channel_1way_eu_switch-archive:+3.3V #PWR029
U 1 1
P 10670 1790
F 0 "#PWR029" H 10670 1640 50  0001 C CNN
F 1 "+3.3V" H 10685 1963 50  0000 C CNN
F 2 "" H 10670 1790 50  0000 C CNN
F 3 "" H 10670 1790 50  0000 C CNN
	1    10670 1790
	0    1    1    0   
$EndComp
Text Label 9940 1590 2    60   ~ 0
S1_LEDs
Text Label 7710 1445 2    60   ~ 0
TS1
Text Label 3820 6710 0    60   ~ 0
TS1
Text Label 3820 6810 0    60   ~ 0
S1_LEDs
NoConn ~ 3650 6910
NoConn ~ 3650 7010
NoConn ~ 3650 7110
Text Label 9810 5770 0    60   ~ 0
Relay1_Set
Text Label 9810 5870 0    60   ~ 0
Relay1_Reset
Text Label 3810 6060 0    60   ~ 0
Relay1_Set
Text Label 3810 6160 0    60   ~ 0
Relay1_Reset
$Comp
L livolo_1_channel_1way_eu_switch-archive:GND #PWR030
U 1 1
P 8750 1445
F 0 "#PWR030" H 8750 1195 50  0001 C CNN
F 1 "GND" H 8755 1272 50  0000 C CNN
F 2 "" H 8750 1445 50  0000 C CNN
F 3 "" H 8750 1445 50  0000 C CNN
	1    8750 1445
	0    -1   -1   0   
$EndComp
NoConn ~ 3650 4910
NoConn ~ 3650 5860
$Comp
L livolo_1_channel_1way_eu_switch-archive:C_Small C10
U 1 1
P 6615 1440
F 0 "C10" H 6707 1486 50  0000 L CNN
F 1 "10u/25V" H 6707 1395 50  0000 L CNN
F 2 "Capacitors_SMD:C_0805" H 6615 1440 50  0001 C CNN
F 3 "http://www.farnell.com/datasheets/2163235.pdf" H 6615 1440 50  0001 C CNN
F 4 "ZRB18AR61E106ME01L" H 6615 1440 60  0001 C CNN "Part No"
F 5 "X5R/25V" H 6615 1440 60  0001 C CNN "Rating"
F 6 "Murata" H 6615 1440 60  0001 C CNN "Vendor"
	1    6615 1440
	1    0    0    -1  
$EndComp
$Comp
L livolo_1_channel_1way_eu_switch-archive:C_Small C7
U 1 1
P 4950 1380
F 0 "C7" H 4745 1420 50  0000 L CNN
F 1 "22u" H 4760 1325 50  0000 L CNN
F 2 "Capacitors_SMD:C_0603_HandSoldering" H 4950 1380 50  0001 C CNN
F 3 "http://www.farnell.com/datasheets/2047978.pdf" H 4950 1380 50  0001 C CNN
F 4 "GRM188R61A226ME15D" H 4950 1380 60  0001 C CNN "Part No"
F 5 "X5R/10V" H 4950 1380 60  0001 C CNN "Rating"
F 6 "Murata" H 4950 1380 60  0001 C CNN "Vendor"
	1    4950 1380
	1    0    0    -1  
$EndComp
$Comp
L livolo_1_channel_1way_eu_switch-archive:CP1_Small C5
U 1 1
P 3095 1425
F 0 "C5" H 2890 1450 50  0000 L CNN
F 1 "10u" H 2890 1365 50  0000 L CNN
F 2 "Capacitors_Tantalum_SMD:CP_Tantalum_Case-R_EIA-2012-12_Wave" H 3095 1425 50  0001 C CNN
F 3 "http://www.farnell.com/datasheets/1955682.pdf" H 3095 1425 50  0001 C CNN
F 4 "GRM188R61A106KE69D" H 3095 1425 60  0001 C CNN "Part No"
F 5 "X5R/10V" H 3095 1425 60  0001 C CNN "Rating"
F 6 "Murata" H 3095 1425 60  0001 C CNN "Vendor"
	1    3095 1425
	1    0    0    -1  
$EndComp
$Comp
L livolo_1_channel_1way_eu_switch-archive:CP1_Small C15
U 1 1
P 9605 3605
F 0 "C15" H 9720 3650 50  0000 L CNN
F 1 "10u" H 9720 3575 50  0000 L CNN
F 2 "Capacitors_Tantalum_SMD:CP_Tantalum_Case-R_EIA-2012-12_Wave" H 9605 3605 50  0001 C CNN
F 3 "http://www.farnell.com/datasheets/1955682.pdf" H 9605 3605 50  0001 C CNN
F 4 "GRM188R61A106KE69D" H 9605 3605 60  0001 C CNN "Part No"
F 5 "X5R/10V" H 9605 3605 60  0001 C CNN "Rating"
F 6 "Murata" H 9605 3605 60  0001 C CNN "Vendor"
	1    9605 3605
	0    -1   -1   0   
$EndComp
$Comp
L livolo_1_channel_1way_eu_switch-archive:ATSHA204A U7
U 1 1
P 6535 4705
F 0 "U7" H 6564 4743 40  0000 L CNN
F 1 "ATSHA204A" H 6564 4667 40  0000 L CNN
F 2 "TO_SOT_Packages_SMD:SOT-23_Handsoldering" H 6285 4705 30  0001 C CIN
F 3 "" H 6535 4705 60  0000 C CNN
	1    6535 4705
	1    0    0    -1  
$EndComp
$Comp
L livolo_1_channel_1way_eu_switch-archive:AT25DF512C U6
U 1 1
P 6330 3425
F 0 "U6" H 6620 3175 40  0000 C CNN
F 1 "AT25DF512C-SSHN-B" H 6795 3100 40  0000 C CNN
F 2 "Housings_SOIC:SOIC-8_3.9x4.9mm_Pitch1.27mm" H 6330 3425 30  0001 C CIN
F 3 "" H 6330 3425 60  0000 C CNN
	1    6330 3425
	1    0    0    -1  
$EndComp
$Comp
L livolo_1_channel_1way_eu_switch-archive:+3.3V #PWR031
U 1 1
P 6330 2955
F 0 "#PWR031" H 6330 2805 50  0001 C CNN
F 1 "+3.3V" H 6345 3128 50  0000 C CNN
F 2 "" H 6330 2955 50  0000 C CNN
F 3 "" H 6330 2955 50  0000 C CNN
	1    6330 2955
	1    0    0    -1  
$EndComp
$Comp
L livolo_1_channel_1way_eu_switch-archive:R_Small R9
U 1 1
P 5765 3115
F 0 "R9" H 5890 3175 50  0000 C CNN
F 1 "56K" H 5910 3095 50  0000 C CNN
F 2 "Resistors_SMD:R_0603_HandSoldering" V 5661 3115 50  0001 C CNN
F 3 "http://www.farnell.com/datasheets/1849611.pdf" H 5765 3115 50  0001 C CNN
F 4 "MCWR06X5602FTL" V 5765 3115 60  0001 C CNN "Part No"
F 5 "50V/100mW" V 5765 3115 60  0001 C CNN "Rating"
F 6 "Multicomp" V 5765 3115 60  0001 C CNN "Vendor"
	1    5765 3115
	1    0    0    -1  
$EndComp
Text Label 5590 3275 2    50   ~ 0
FLASH_SS
$Comp
L livolo_1_channel_1way_eu_switch-archive:GND #PWR032
U 1 1
P 6330 3775
F 0 "#PWR032" H 6330 3525 50  0001 C CNN
F 1 "GND" H 6335 3602 50  0000 C CNN
F 2 "" H 6330 3775 50  0000 C CNN
F 3 "" H 6330 3775 50  0000 C CNN
	1    6330 3775
	1    0    0    -1  
$EndComp
Text Label 5590 3375 2    50   ~ 0
MISO
Text Label 5590 3475 2    50   ~ 0
MOSI
Text Label 5590 3575 2    50   ~ 0
SCK
$Comp
L livolo_1_channel_1way_eu_switch-archive:C_Small C3
U 1 1
P 6505 3015
F 0 "C3" V 6345 3110 50  0000 C CNN
F 1 "100n" V 6425 3155 50  0000 C CNN
F 2 "Capacitors_SMD:C_0603_HandSoldering" H 6597 2924 50  0001 L CNN
F 3 "http://www.farnell.com/datasheets/1901289.pdf" H 6505 3015 50  0001 C CNN
F 4 "MC0603B104K250CT" V 6505 3015 60  0001 C CNN "Part No"
F 5 "X7R/25V" V 6505 3015 60  0001 C CNN "Rating"
F 6 "Multicomp" V 6505 3015 60  0001 C CNN "Vendor"
	1    6505 3015
	0    1    1    0   
$EndComp
$Comp
L livolo_1_channel_1way_eu_switch-archive:GND #PWR033
U 1 1
P 6605 3015
F 0 "#PWR033" H 6605 2765 50  0001 C CNN
F 1 "GND" H 6610 2842 50  0000 C CNN
F 2 "" H 6605 3015 50  0000 C CNN
F 3 "" H 6605 3015 50  0000 C CNN
	1    6605 3015
	0    -1   -1   0   
$EndComp
$Comp
L livolo_1_channel_1way_eu_switch-archive:+3.3V #PWR034
U 1 1
P 7000 3275
F 0 "#PWR034" H 7000 3125 50  0001 C CNN
F 1 "+3.3V" H 7015 3448 50  0000 C CNN
F 2 "" H 7000 3275 50  0000 C CNN
F 3 "" H 7000 3275 50  0000 C CNN
	1    7000 3275
	0    1    1    0   
$EndComp
Wire Notes Line
	475  2700 11225 2700
Wire Wire Line
	1750 5410 1575 5410
Wire Wire Line
	1575 5610 1575 5685
Wire Wire Line
	1180 5110 1205 5110
Wire Wire Line
	1180 4910 1200 4910
Wire Wire Line
	980  5110 855  5110
Wire Wire Line
	980  4910 855  4910
Wire Wire Line
	1750 6910 1675 6910
Wire Wire Line
	1675 6910 1675 7010
Wire Wire Line
	1750 7110 1675 7110
Connection ~ 1675 7110
Wire Wire Line
	1750 7010 1675 7010
Connection ~ 1675 7010
Wire Wire Line
	5120 6260 5250 6260
Wire Wire Line
	3650 6260 4695 6260
Wire Wire Line
	3650 5310 4075 5310
Wire Wire Line
	3650 5210 4075 5210
Wire Wire Line
	3650 5110 4075 5110
Wire Wire Line
	3650 5010 4075 5010
Wire Wire Line
	3650 6610 3825 6610
Wire Wire Line
	7800 4005 8755 4005
Wire Wire Line
	8755 4105 7800 4105
Wire Wire Line
	8755 3905 8205 3905
Wire Wire Line
	8205 3505 8205 3905
Wire Wire Line
	8205 4305 7800 4305
Connection ~ 8205 3905
Wire Wire Line
	8205 3305 8205 3230
Wire Wire Line
	9405 3225 9405 3605
Connection ~ 9405 3605
Wire Notes Line
	5225 5200 11225 5200
Wire Notes Line
	7225 6525 11225 6525
Wire Wire Line
	7800 4205 8755 4205
Wire Notes Line
	2210 2695 2210 470 
Wire Wire Line
	9405 3605 9505 3605
Wire Wire Line
	9705 3605 9805 3605
Wire Wire Line
	4695 5970 4695 6260
Connection ~ 4695 6260
Wire Wire Line
	4695 5970 5345 5970
Wire Notes Line
	7225 500  7225 6525
Wire Wire Line
	1200 4735 1200 4910
Connection ~ 1200 4910
Wire Wire Line
	1205 5565 1205 5110
Connection ~ 1205 5110
Wire Wire Line
	4470 1380 4320 1380
Wire Wire Line
	4320 1580 4385 1580
Wire Wire Line
	4385 1580 4385 1585
Wire Wire Line
	4385 1785 4385 1850
Wire Wire Line
	3095 1525 3095 1545
Wire Notes Line
	9465 2700 9465 475 
Wire Wire Line
	4470 1280 4470 1380
Wire Wire Line
	6560 1180 6615 1180
Wire Wire Line
	6615 1180 6615 1280
Wire Wire Line
	6615 1280 6560 1280
Connection ~ 6615 1180
Wire Wire Line
	5410 1280 5525 1280
Connection ~ 5525 1280
Wire Wire Line
	5180 1620 5180 1715
Wire Wire Line
	5180 1715 5760 1715
Wire Wire Line
	5760 1715 5760 1480
Connection ~ 5180 1715
Wire Wire Line
	5180 995  5180 1280
Wire Wire Line
	5410 995  5525 995 
Wire Wire Line
	5760 995  5760 1180
Wire Wire Line
	5525 1040 5525 995 
Connection ~ 5525 995 
Wire Wire Line
	5525 1280 5525 1240
Wire Wire Line
	5210 995  5180 995 
Connection ~ 5180 1280
Connection ~ 6615 1280
Connection ~ 4470 1280
Wire Wire Line
	7550 1645 7675 1645
Wire Wire Line
	7675 1715 7675 1645
Connection ~ 7675 1645
Wire Wire Line
	8750 1545 8830 1545
Connection ~ 8830 1545
Wire Wire Line
	8830 1645 8750 1645
Wire Wire Line
	9200 1545 9200 1295
Connection ~ 9200 1545
Wire Wire Line
	10055 3905 10235 3905
Wire Wire Line
	10355 1425 10475 1425
Wire Wire Line
	10355 1790 10470 1790
Wire Wire Line
	10155 1425 10155 1590
Wire Wire Line
	10155 1590 9940 1590
Connection ~ 10155 1590
Wire Wire Line
	7750 1445 7710 1445
Wire Wire Line
	9615 5770 9810 5770
Wire Wire Line
	9615 5870 9810 5870
Wire Wire Line
	8830 1645 8830 1545
Wire Wire Line
	3650 6710 3820 6710
Wire Wire Line
	3650 6810 3820 6810
Wire Wire Line
	4320 1280 4470 1280
Connection ~ 4950 1280
Wire Wire Line
	3220 1280 3095 1280
Connection ~ 3095 1280
Wire Wire Line
	1705 4810 1750 4810
Wire Wire Line
	1705 4810 1705 4910
Connection ~ 1705 4910
Wire Wire Line
	3650 6060 3810 6060
Wire Wire Line
	3650 6160 3810 6160
Wire Wire Line
	9615 5670 9745 5670
Wire Wire Line
	6915 3425 6880 3425
Wire Wire Line
	6880 3275 6915 3275
Wire Wire Line
	5590 3275 5765 3275
Wire Wire Line
	5765 3215 5765 3275
Connection ~ 5765 3275
Wire Wire Line
	6330 2955 6330 3015
Connection ~ 6330 3015
Wire Wire Line
	6915 3275 6915 3425
Connection ~ 6915 3275
Wire Wire Line
	5780 3375 5590 3375
Wire Wire Line
	5780 3475 5590 3475
Wire Wire Line
	5780 3575 5590 3575
Wire Wire Line
	6405 3015 6330 3015
Wire Wire Line
	5765 3015 5765 2955
$Comp
L livolo_1_channel_1way_eu_switch-archive:+3.3V #PWR035
U 1 1
P 5765 2955
F 0 "#PWR035" H 5765 2805 50  0001 C CNN
F 1 "+3.3V" H 5780 3128 50  0000 C CNN
F 2 "" H 5765 2955 50  0000 C CNN
F 3 "" H 5765 2955 50  0000 C CNN
	1    5765 2955
	1    0    0    -1  
$EndComp
Wire Notes Line
	5225 2700 5225 5200
$Comp
L livolo_1_channel_1way_eu_switch-archive:GND #PWR036
U 1 1
P 6335 5055
F 0 "#PWR036" H 6335 4805 50  0001 C CNN
F 1 "GND" H 6475 4975 50  0000 C CNN
F 2 "" H 6335 5055 50  0000 C CNN
F 3 "" H 6335 5055 50  0000 C CNN
	1    6335 5055
	1    0    0    -1  
$EndComp
$Comp
L livolo_1_channel_1way_eu_switch-archive:+3.3V #PWR037
U 1 1
P 6335 4265
F 0 "#PWR037" H 6335 4115 50  0001 C CNN
F 1 "+3.3V" H 6350 4438 50  0000 C CNN
F 2 "" H 6335 4265 50  0000 C CNN
F 3 "" H 6335 4265 50  0000 C CNN
	1    6335 4265
	1    0    0    -1  
$EndComp
$Comp
L livolo_1_channel_1way_eu_switch-archive:C_Small C16
U 1 1
P 6515 4320
F 0 "C16" V 6355 4415 50  0000 C CNN
F 1 "100n" V 6435 4460 50  0000 C CNN
F 2 "Capacitors_SMD:C_0603_HandSoldering" H 6607 4229 50  0001 L CNN
F 3 "http://www.farnell.com/datasheets/1901289.pdf" H 6515 4320 50  0001 C CNN
F 4 "MC0603B104K250CT" V 6515 4320 60  0001 C CNN "Part No"
F 5 "X7R/25V" V 6515 4320 60  0001 C CNN "Rating"
F 6 "Multicomp" V 6515 4320 60  0001 C CNN "Vendor"
	1    6515 4320
	0    1    1    0   
$EndComp
Wire Wire Line
	6335 4265 6335 4320
Wire Wire Line
	6415 4320 6335 4320
Connection ~ 6335 4320
$Comp
L livolo_1_channel_1way_eu_switch-archive:GND #PWR038
U 1 1
P 6615 4320
F 0 "#PWR038" H 6615 4070 50  0001 C CNN
F 1 "GND" H 6620 4147 50  0000 C CNN
F 2 "" H 6615 4320 50  0000 C CNN
F 3 "" H 6615 4320 50  0000 C CNN
	1    6615 4320
	0    -1   -1   0   
$EndComp
Wire Wire Line
	5810 4705 5910 4705
Text Label 5810 4705 2    60   ~ 0
ATSHA204A
Wire Notes Line
	7225 4020 5225 4020
Text Notes 5360 3950 0    67   ~ 13
SPI Flash(OTA)
Text Notes 5320 5150 0    67   ~ 13
Signing module
Wire Wire Line
	3650 5960 3810 5960
Text Label 3810 5960 0    60   ~ 0
ATSHA204A
Wire Wire Line
	3650 4810 4075 4810
Text Label 4075 4810 0    60   ~ 0
FLASH_SS
$Comp
L livolo_1_channel_1way_eu_switch-archive:R_Small R10
U 1 1
P 5910 4370
F 0 "R10" H 6035 4420 50  0000 C CNN
F 1 "1K" H 6035 4340 50  0000 C CNN
F 2 "Resistors_SMD:R_0603_HandSoldering" V 5806 4370 50  0001 C CNN
F 3 "http://www.farnell.com/datasheets/1849611.pdf" H 5910 4370 50  0001 C CNN
F 4 "MCWR06X5602FTL" V 5910 4370 60  0001 C CNN "Part No"
F 5 "50V/100mW" V 5910 4370 60  0001 C CNN "Rating"
F 6 "Multicomp" V 5910 4370 60  0001 C CNN "Vendor"
	1    5910 4370
	1    0    0    -1  
$EndComp
$Comp
L livolo_1_channel_1way_eu_switch-archive:+3.3V #PWR039
U 1 1
P 5910 4270
F 0 "#PWR039" H 5910 4120 50  0001 C CNN
F 1 "+3.3V" H 5925 4443 50  0000 C CNN
F 2 "" H 5910 4270 50  0000 C CNN
F 3 "" H 5910 4270 50  0000 C CNN
	1    5910 4270
	1    0    0    -1  
$EndComp
Wire Wire Line
	5910 4470 5910 4705
Connection ~ 5910 4705
$Comp
L livolo_1_channel_1way_eu_switch-archive:L_Small L1
U 1 1
P 3095 1125
F 0 "L1" H 3143 1171 50  0000 L CNN
F 1 "BLM18HE152SN1D" H 3143 1080 50  0000 L CNN
F 2 "Resistors_SMD:R_0603" H 90  -740 50  0001 C CNN
F 3 "http://www.murata.com/en-us/products/productdata/8796741599262/ENFA0004.pdf" H 90  -740 50  0001 C CNN
	1    3095 1125
	-1   0    0    -1  
$EndComp
Wire Wire Line
	3095 1225 3095 1280
NoConn ~ 9615 5970
NoConn ~ 9615 6070
NoConn ~ 9615 6170
NoConn ~ 9615 6270
NoConn ~ 9115 6270
NoConn ~ 9115 6070
$Comp
L livolo_1_channel_1way_eu_switch-archive:GND #PWR040
U 1 1
P 7675 1915
F 0 "#PWR040" H 7675 1665 50  0001 C CNN
F 1 "GND" H 7680 1742 50  0000 C CNN
F 2 "" H 7675 1915 50  0000 C CNN
F 3 "" H 7675 1915 50  0000 C CNN
	1    7675 1915
	1    0    0    -1  
$EndComp
NoConn ~ 3650 5660
NoConn ~ 3650 5760
NoConn ~ 3650 6410
NoConn ~ 3650 6510
Text Notes 7265 2635 0    67   ~ 13
Touch Sensors
Wire Wire Line
	9115 5770 8940 5770
Wire Wire Line
	9115 5870 8940 5870
Text Label 8940 5770 2    60   ~ 0
Relay1_Set
Text Label 8940 5870 2    60   ~ 0
Relay1_Reset
Wire Wire Line
	1675 7110 1675 7310
Wire Wire Line
	1675 7010 1675 7110
Wire Wire Line
	8205 3905 8205 4305
Wire Wire Line
	9405 3605 9405 3705
Wire Wire Line
	4695 6260 4920 6260
Wire Wire Line
	1200 4910 1705 4910
Wire Wire Line
	1205 5110 1750 5110
Wire Wire Line
	6615 1180 6855 1180
Wire Wire Line
	5525 1280 5760 1280
Wire Wire Line
	5180 1715 5180 1775
Wire Wire Line
	5525 995  5760 995 
Wire Wire Line
	5180 1280 5180 1420
Wire Wire Line
	5180 1280 5210 1280
Wire Wire Line
	6615 1280 6615 1340
Wire Wire Line
	4470 1280 4950 1280
Wire Wire Line
	7675 1645 7750 1645
Wire Wire Line
	8830 1545 9200 1545
Wire Wire Line
	10155 1590 10155 1790
Wire Wire Line
	4950 1280 5180 1280
Wire Wire Line
	3095 1280 3095 1325
Wire Wire Line
	1705 4910 1750 4910
Wire Wire Line
	5765 3275 5780 3275
Wire Wire Line
	6330 3015 6330 3075
Wire Wire Line
	6915 3275 7000 3275
Wire Wire Line
	6335 4320 6335 4355
Wire Wire Line
	5910 4705 5985 4705
$EndSCHEMATC
